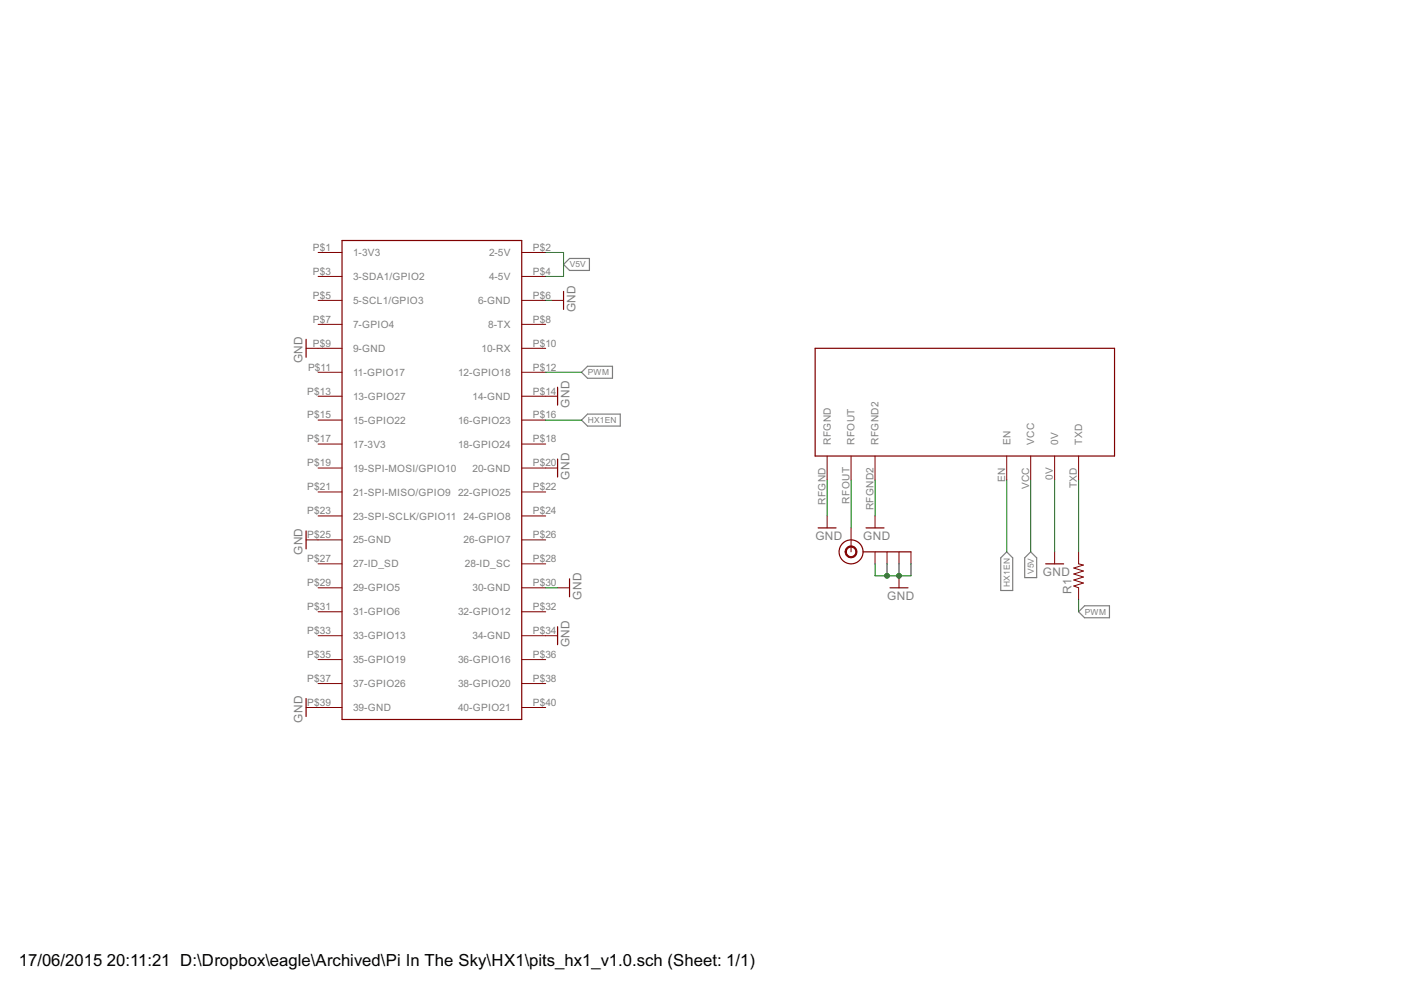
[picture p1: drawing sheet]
<?xml version="1.0" encoding="utf-8"?>
<!DOCTYPE eagle SYSTEM "eagle.dtd">
<!--
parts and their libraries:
SparkFun: Licensing: CC v3.0 Share-Alike You are welcome to use this library for commercial purposes.
-->
<eagle version="6.4">
<drawing>
<settings>
<setting alwaysvectorfont="no"/>
<setting verticaltext="up"/>
</settings>
<grid distance="0.1" unitdist="inch" unit="inch" style="lines" multiple="1" display="no" altdistance="0.01" altunitdist="inch" altunit="inch"/>
<schematic xreflabel="%F%N/%S.%C%R" xrefpart="/%S.%C%R">
<libraries>
<library name="Ava">
<symbols>
<symbol name="RASPBERRY-PI+">
<wire x1="-19.05" y1="50.8" x2="19.05" y2="50.8" width="0.254" layer="94"/>
<wire x1="19.05" y1="50.8" x2="19.05" y2="-50.8" width="0.254" layer="94"/>
<wire x1="-19.05" y1="-50.8" x2="-19.05" y2="50.8" width="0.254" layer="94"/>
<pin name="1-3V3" x="-24.13" y="48.26" length="middle"/>
<pin name="2-5V" x="24.13" y="48.26" length="middle" rot="R180"/>
<pin name="3-SDA1/GPIO2" x="-24.13" y="43.18" length="middle"/>
<pin name="4-5V" x="24.13" y="43.18" length="middle" rot="R180"/>
<pin name="5-SCL1/GPIO3" x="-24.13" y="38.1" length="middle"/>
<pin name="6-GND" x="24.13" y="38.1" length="middle" rot="R180"/>
<pin name="7-GPIO4" x="-24.13" y="33.02" length="middle"/>
<pin name="8-TX" x="24.13" y="33.02" length="middle" rot="R180"/>
<pin name="9-GND" x="-24.13" y="27.94" length="middle"/>
<pin name="10-RX" x="24.13" y="27.94" length="middle" rot="R180"/>
<pin name="11-GPIO17" x="-24.13" y="22.86" length="middle"/>
<pin name="12-GPIO18" x="24.13" y="22.86" length="middle" rot="R180"/>
<pin name="13-GPIO27" x="-24.13" y="17.78" length="middle"/>
<pin name="14-GND" x="24.13" y="17.78" length="middle" rot="R180"/>
<pin name="15-GPIO22" x="-24.13" y="12.7" length="middle"/>
<pin name="16-GPIO23" x="24.13" y="12.7" length="middle" rot="R180"/>
<pin name="17-3V3" x="-24.13" y="7.62" length="middle"/>
<pin name="18-GPIO24" x="24.13" y="7.62" length="middle" rot="R180"/>
<pin name="19-SPI-MOSI/GPIO10" x="-24.13" y="2.54" length="middle"/>
<pin name="20-GND" x="24.13" y="2.54" length="middle" rot="R180"/>
<pin name="21-SPI-MISO/GPIO9" x="-24.13" y="-2.54" length="middle"/>
<pin name="22-GPIO25" x="24.13" y="-2.54" length="middle" rot="R180"/>
<pin name="23-SPI-SCLK/GPIO11" x="-24.13" y="-7.62" length="middle"/>
<pin name="24-GPIO8" x="24.13" y="-7.62" length="middle" rot="R180"/>
<pin name="25-GND" x="-24.13" y="-12.7" length="middle"/>
<pin name="26-GPIO7" x="24.13" y="-12.7" length="middle" rot="R180"/>
<pin name="27-ID_SD" x="-24.13" y="-17.78" length="middle"/>
<pin name="29-GPIO5" x="-24.13" y="-22.86" length="middle"/>
<pin name="31-GPIO6" x="-24.13" y="-27.94" length="middle"/>
<pin name="33-GPIO13" x="-24.13" y="-33.02" length="middle"/>
<pin name="35-GPIO19" x="-24.13" y="-38.1" length="middle"/>
<pin name="37-GPIO26" x="-24.13" y="-43.18" length="middle"/>
<pin name="39-GND" x="-24.13" y="-48.26" length="middle"/>
<pin name="28-ID_SC" x="24.13" y="-17.78" length="middle" rot="R180"/>
<pin name="30-GND" x="24.13" y="-22.86" length="middle" rot="R180"/>
<pin name="32-GPIO12" x="24.13" y="-27.94" length="middle" rot="R180"/>
<pin name="34-GND" x="24.13" y="-33.02" length="middle" rot="R180"/>
<pin name="36-GPIO16" x="24.13" y="-38.1" length="middle" rot="R180"/>
<pin name="38-GPIO20" x="24.13" y="-43.18" length="middle" rot="R180"/>
<pin name="40-GPIO21" x="24.13" y="-48.26" length="middle" rot="R180"/>
<wire x1="-19.05" y1="-50.8" x2="19.05" y2="-50.8" width="0.254" layer="94"/>
</symbol>
<symbol name="NTX2">
<wire x1="-43.18" y1="25.4" x2="20.32" y2="25.4" width="0.254" layer="94"/>
<wire x1="20.32" y1="25.4" x2="20.32" y2="2.54" width="0.254" layer="94"/>
<wire x1="20.32" y1="2.54" x2="-43.18" y2="2.54" width="0.254" layer="94"/>
<wire x1="-43.18" y1="2.54" x2="-43.18" y2="25.4" width="0.254" layer="94"/>
<pin name="RFGND" x="-40.64" y="-2.54" length="middle" rot="R90"/>
<pin name="RFOUT" x="-35.56" y="-2.54" length="middle" rot="R90"/>
<pin name="EN" x="-2.54" y="-2.54" length="middle" rot="R90"/>
<pin name="VCC" x="2.54" y="-2.54" length="middle" rot="R90"/>
<pin name="0V" x="7.62" y="-2.54" length="middle" rot="R90"/>
<pin name="TXD" x="12.7" y="-2.54" length="middle" rot="R90"/>
<pin name="RFGND2" x="-30.48" y="-2.54" length="middle" rot="R90"/>
</symbol>
</symbols>
<devicesets>
<deviceset name="RASPBERRY-PI+">
<gates>
<gate name="G$1" symbol="RASPBERRY-PI+" x="0" y="0"/>
</gates>
<devices>
<device name="" package="RASPBERRY-PI-PLUS-CAM_NOTCH">
<connects>
<connect gate="G$1" pin="1-3V3" pad="P$1"/>
<connect gate="G$1" pin="10-RX" pad="P$10"/>
<connect gate="G$1" pin="11-GPIO17" pad="P$11"/>
<connect gate="G$1" pin="12-GPIO18" pad="P$12"/>
<connect gate="G$1" pin="13-GPIO27" pad="P$13"/>
<connect gate="G$1" pin="14-GND" pad="P$14"/>
<connect gate="G$1" pin="15-GPIO22" pad="P$15"/>
<connect gate="G$1" pin="16-GPIO23" pad="P$16"/>
<connect gate="G$1" pin="17-3V3" pad="P$17"/>
<connect gate="G$1" pin="18-GPIO24" pad="P$18"/>
<connect gate="G$1" pin="19-SPI-MOSI/GPIO10" pad="P$19"/>
<connect gate="G$1" pin="2-5V" pad="P$2"/>
<connect gate="G$1" pin="20-GND" pad="P$20"/>
<connect gate="G$1" pin="21-SPI-MISO/GPIO9" pad="P$21"/>
<connect gate="G$1" pin="22-GPIO25" pad="P$22"/>
<connect gate="G$1" pin="23-SPI-SCLK/GPIO11" pad="P$23"/>
<connect gate="G$1" pin="24-GPIO8" pad="P$24"/>
<connect gate="G$1" pin="25-GND" pad="P$25"/>
<connect gate="G$1" pin="26-GPIO7" pad="P$26"/>
<connect gate="G$1" pin="27-ID_SD" pad="P$27"/>
<connect gate="G$1" pin="28-ID_SC" pad="P$28"/>
<connect gate="G$1" pin="29-GPIO5" pad="P$29"/>
<connect gate="G$1" pin="3-SDA1/GPIO2" pad="P$3"/>
<connect gate="G$1" pin="30-GND" pad="P$30"/>
<connect gate="G$1" pin="31-GPIO6" pad="P$31"/>
<connect gate="G$1" pin="32-GPIO12" pad="P$32"/>
<connect gate="G$1" pin="33-GPIO13" pad="P$33"/>
<connect gate="G$1" pin="34-GND" pad="P$34"/>
<connect gate="G$1" pin="35-GPIO19" pad="P$35"/>
<connect gate="G$1" pin="36-GPIO16" pad="P$36"/>
<connect gate="G$1" pin="37-GPIO26" pad="P$37"/>
<connect gate="G$1" pin="38-GPIO20" pad="P$38"/>
<connect gate="G$1" pin="39-GND" pad="P$39"/>
<connect gate="G$1" pin="4-5V" pad="P$4"/>
<connect gate="G$1" pin="40-GPIO21" pad="P$40"/>
<connect gate="G$1" pin="5-SCL1/GPIO3" pad="P$5"/>
<connect gate="G$1" pin="6-GND" pad="P$6"/>
<connect gate="G$1" pin="7-GPIO4" pad="P$7"/>
<connect gate="G$1" pin="8-TX" pad="P$8"/>
<connect gate="G$1" pin="9-GND" pad="P$9"/>
</connects>
<technologies>
<technology name=""/>
</technologies>
</device>
<device name="NONOTCHES" package="RASPBERRY-PI-PLUS">
<connects>
<connect gate="G$1" pin="1-3V3" pad="1"/>
<connect gate="G$1" pin="10-RX" pad="10"/>
<connect gate="G$1" pin="11-GPIO17" pad="11"/>
<connect gate="G$1" pin="12-GPIO18" pad="12"/>
<connect gate="G$1" pin="13-GPIO27" pad="13"/>
<connect gate="G$1" pin="14-GND" pad="14"/>
<connect gate="G$1" pin="15-GPIO22" pad="15"/>
<connect gate="G$1" pin="16-GPIO23" pad="16"/>
<connect gate="G$1" pin="17-3V3" pad="17"/>
<connect gate="G$1" pin="18-GPIO24" pad="18"/>
<connect gate="G$1" pin="19-SPI-MOSI/GPIO10" pad="19"/>
<connect gate="G$1" pin="2-5V" pad="2"/>
<connect gate="G$1" pin="20-GND" pad="20"/>
<connect gate="G$1" pin="21-SPI-MISO/GPIO9" pad="21"/>
<connect gate="G$1" pin="22-GPIO25" pad="22"/>
<connect gate="G$1" pin="23-SPI-SCLK/GPIO11" pad="23"/>
<connect gate="G$1" pin="24-GPIO8" pad="24"/>
<connect gate="G$1" pin="25-GND" pad="25"/>
<connect gate="G$1" pin="26-GPIO7" pad="26"/>
<connect gate="G$1" pin="27-ID_SD" pad="27"/>
<connect gate="G$1" pin="28-ID_SC" pad="28"/>
<connect gate="G$1" pin="29-GPIO5" pad="29"/>
<connect gate="G$1" pin="3-SDA1/GPIO2" pad="3"/>
<connect gate="G$1" pin="30-GND" pad="30"/>
<connect gate="G$1" pin="31-GPIO6" pad="31"/>
<connect gate="G$1" pin="32-GPIO12" pad="32"/>
<connect gate="G$1" pin="33-GPIO13" pad="33"/>
<connect gate="G$1" pin="34-GND" pad="34"/>
<connect gate="G$1" pin="35-GPIO19" pad="35"/>
<connect gate="G$1" pin="36-GPIO16" pad="36"/>
<connect gate="G$1" pin="37-GPIO26" pad="37"/>
<connect gate="G$1" pin="38-GPIO20" pad="38"/>
<connect gate="G$1" pin="39-GND" pad="39"/>
<connect gate="G$1" pin="4-5V" pad="4"/>
<connect gate="G$1" pin="40-GPIO21" pad="40"/>
<connect gate="G$1" pin="5-SCL1/GPIO3" pad="5"/>
<connect gate="G$1" pin="6-GND" pad="6"/>
<connect gate="G$1" pin="7-GPIO4" pad="7"/>
<connect gate="G$1" pin="8-TX" pad="8"/>
<connect gate="G$1" pin="9-GND" pad="9"/>
</connects>
<technologies>
<technology name=""/>
</technologies>
</device>
<device name="CAM/DISPLAY_NOTCH" package="RASPBERRY-PI-PLUS-DISPLAY/CAM_NOTCH">
<connects>
<connect gate="G$1" pin="1-3V3" pad="1"/>
<connect gate="G$1" pin="10-RX" pad="10"/>
<connect gate="G$1" pin="11-GPIO17" pad="11"/>
<connect gate="G$1" pin="12-GPIO18" pad="12"/>
<connect gate="G$1" pin="13-GPIO27" pad="13"/>
<connect gate="G$1" pin="14-GND" pad="14"/>
<connect gate="G$1" pin="15-GPIO22" pad="15"/>
<connect gate="G$1" pin="16-GPIO23" pad="16"/>
<connect gate="G$1" pin="17-3V3" pad="17"/>
<connect gate="G$1" pin="18-GPIO24" pad="18"/>
<connect gate="G$1" pin="19-SPI-MOSI/GPIO10" pad="19"/>
<connect gate="G$1" pin="2-5V" pad="2"/>
<connect gate="G$1" pin="20-GND" pad="20"/>
<connect gate="G$1" pin="21-SPI-MISO/GPIO9" pad="21"/>
<connect gate="G$1" pin="22-GPIO25" pad="22"/>
<connect gate="G$1" pin="23-SPI-SCLK/GPIO11" pad="23"/>
<connect gate="G$1" pin="24-GPIO8" pad="24"/>
<connect gate="G$1" pin="25-GND" pad="25"/>
<connect gate="G$1" pin="26-GPIO7" pad="26"/>
<connect gate="G$1" pin="27-ID_SD" pad="27"/>
<connect gate="G$1" pin="28-ID_SC" pad="28"/>
<connect gate="G$1" pin="29-GPIO5" pad="29"/>
<connect gate="G$1" pin="3-SDA1/GPIO2" pad="3"/>
<connect gate="G$1" pin="30-GND" pad="30"/>
<connect gate="G$1" pin="31-GPIO6" pad="31"/>
<connect gate="G$1" pin="32-GPIO12" pad="32"/>
<connect gate="G$1" pin="33-GPIO13" pad="33"/>
<connect gate="G$1" pin="34-GND" pad="34"/>
<connect gate="G$1" pin="35-GPIO19" pad="35"/>
<connect gate="G$1" pin="36-GPIO16" pad="36"/>
<connect gate="G$1" pin="37-GPIO26" pad="37"/>
<connect gate="G$1" pin="38-GPIO20" pad="38"/>
<connect gate="G$1" pin="39-GND" pad="39"/>
<connect gate="G$1" pin="4-5V" pad="4"/>
<connect gate="G$1" pin="40-GPIO21" pad="40"/>
<connect gate="G$1" pin="5-SCL1/GPIO3" pad="5"/>
<connect gate="G$1" pin="6-GND" pad="6"/>
<connect gate="G$1" pin="7-GPIO4" pad="7"/>
<connect gate="G$1" pin="8-TX" pad="8"/>
<connect gate="G$1" pin="9-GND" pad="9"/>
</connects>
<technologies>
<technology name=""/>
</technologies>
</device>
<device name="RASPBERRY-PI-PLUS-NOOUTLINE" package="RASPBERRY-PI-PLUS-NOOUTLINE">
<connects>
<connect gate="G$1" pin="1-3V3" pad="1"/>
<connect gate="G$1" pin="10-RX" pad="10"/>
<connect gate="G$1" pin="11-GPIO17" pad="11"/>
<connect gate="G$1" pin="12-GPIO18" pad="12"/>
<connect gate="G$1" pin="13-GPIO27" pad="13"/>
<connect gate="G$1" pin="14-GND" pad="14"/>
<connect gate="G$1" pin="15-GPIO22" pad="15"/>
<connect gate="G$1" pin="16-GPIO23" pad="16"/>
<connect gate="G$1" pin="17-3V3" pad="17"/>
<connect gate="G$1" pin="18-GPIO24" pad="18"/>
<connect gate="G$1" pin="19-SPI-MOSI/GPIO10" pad="19"/>
<connect gate="G$1" pin="2-5V" pad="2"/>
<connect gate="G$1" pin="20-GND" pad="20"/>
<connect gate="G$1" pin="21-SPI-MISO/GPIO9" pad="21"/>
<connect gate="G$1" pin="22-GPIO25" pad="22"/>
<connect gate="G$1" pin="23-SPI-SCLK/GPIO11" pad="23"/>
<connect gate="G$1" pin="24-GPIO8" pad="24"/>
<connect gate="G$1" pin="25-GND" pad="25"/>
<connect gate="G$1" pin="26-GPIO7" pad="26"/>
<connect gate="G$1" pin="27-ID_SD" pad="27"/>
<connect gate="G$1" pin="28-ID_SC" pad="28"/>
<connect gate="G$1" pin="29-GPIO5" pad="29"/>
<connect gate="G$1" pin="3-SDA1/GPIO2" pad="3"/>
<connect gate="G$1" pin="30-GND" pad="30"/>
<connect gate="G$1" pin="31-GPIO6" pad="31"/>
<connect gate="G$1" pin="32-GPIO12" pad="32"/>
<connect gate="G$1" pin="33-GPIO13" pad="33"/>
<connect gate="G$1" pin="34-GND" pad="34"/>
<connect gate="G$1" pin="35-GPIO19" pad="35"/>
<connect gate="G$1" pin="36-GPIO16" pad="36"/>
<connect gate="G$1" pin="37-GPIO26" pad="37"/>
<connect gate="G$1" pin="38-GPIO20" pad="38"/>
<connect gate="G$1" pin="39-GND" pad="39"/>
<connect gate="G$1" pin="4-5V" pad="4"/>
<connect gate="G$1" pin="40-GPIO21" pad="40"/>
<connect gate="G$1" pin="5-SCL1/GPIO3" pad="5"/>
<connect gate="G$1" pin="6-GND" pad="6"/>
<connect gate="G$1" pin="7-GPIO4" pad="7"/>
<connect gate="G$1" pin="8-TX" pad="8"/>
<connect gate="G$1" pin="9-GND" pad="9"/>
</connects>
<technologies>
<technology name=""/>
</technologies>
</device>
<device name="HEADERONLY" package="RASPBERRY-PI-PLUS-HEADERONLY">
<connects>
<connect gate="G$1" pin="1-3V3" pad="1"/>
<connect gate="G$1" pin="10-RX" pad="10"/>
<connect gate="G$1" pin="11-GPIO17" pad="11"/>
<connect gate="G$1" pin="12-GPIO18" pad="12"/>
<connect gate="G$1" pin="13-GPIO27" pad="13"/>
<connect gate="G$1" pin="14-GND" pad="14"/>
<connect gate="G$1" pin="15-GPIO22" pad="15"/>
<connect gate="G$1" pin="16-GPIO23" pad="16"/>
<connect gate="G$1" pin="17-3V3" pad="17"/>
<connect gate="G$1" pin="18-GPIO24" pad="18"/>
<connect gate="G$1" pin="19-SPI-MOSI/GPIO10" pad="19"/>
<connect gate="G$1" pin="2-5V" pad="2"/>
<connect gate="G$1" pin="20-GND" pad="20"/>
<connect gate="G$1" pin="21-SPI-MISO/GPIO9" pad="21"/>
<connect gate="G$1" pin="22-GPIO25" pad="22"/>
<connect gate="G$1" pin="23-SPI-SCLK/GPIO11" pad="23"/>
<connect gate="G$1" pin="24-GPIO8" pad="24"/>
<connect gate="G$1" pin="25-GND" pad="25"/>
<connect gate="G$1" pin="26-GPIO7" pad="26"/>
<connect gate="G$1" pin="27-ID_SD" pad="27"/>
<connect gate="G$1" pin="28-ID_SC" pad="28"/>
<connect gate="G$1" pin="29-GPIO5" pad="29"/>
<connect gate="G$1" pin="3-SDA1/GPIO2" pad="3"/>
<connect gate="G$1" pin="30-GND" pad="30"/>
<connect gate="G$1" pin="31-GPIO6" pad="31"/>
<connect gate="G$1" pin="32-GPIO12" pad="32"/>
<connect gate="G$1" pin="33-GPIO13" pad="33"/>
<connect gate="G$1" pin="34-GND" pad="34"/>
<connect gate="G$1" pin="35-GPIO19" pad="35"/>
<connect gate="G$1" pin="36-GPIO16" pad="36"/>
<connect gate="G$1" pin="37-GPIO26" pad="37"/>
<connect gate="G$1" pin="38-GPIO20" pad="38"/>
<connect gate="G$1" pin="39-GND" pad="39"/>
<connect gate="G$1" pin="4-5V" pad="4"/>
<connect gate="G$1" pin="40-GPIO21" pad="40"/>
<connect gate="G$1" pin="5-SCL1/GPIO3" pad="5"/>
<connect gate="G$1" pin="6-GND" pad="6"/>
<connect gate="G$1" pin="7-GPIO4" pad="7"/>
<connect gate="G$1" pin="8-TX" pad="8"/>
<connect gate="G$1" pin="9-GND" pad="9"/>
</connects>
<technologies>
<technology name=""/>
</technologies>
</device>
</devices>
</deviceset>
<deviceset name="RADIOMETRIX-HX1">
<gates>
<gate name="G$1" symbol="NTX2" x="12.7" y="17.78"/>
</gates>
<devices>
<device name="" package="RADIOMETRIX-HX1">
<connects>
<connect gate="G$1" pin="0V" pad="0V"/>
<connect gate="G$1" pin="EN" pad="EN"/>
<connect gate="G$1" pin="RFGND" pad="RFGND"/>
<connect gate="G$1" pin="RFGND2" pad="RFGND2"/>
<connect gate="G$1" pin="RFOUT" pad="RFOUT"/>
<connect gate="G$1" pin="TXD" pad="TXD"/>
<connect gate="G$1" pin="VCC" pad="VCC"/>
</connects>
<technologies>
<technology name=""/>
</technologies>
</device>
</devices>
</deviceset>
</devicesets>
</library>
<library name="SparkFun">
<symbols>
<symbol name="SMA_EDGE">
<wire x1="0" y1="-2.54" x2="0" y2="-12.7" width="0.254" layer="94"/>
<circle x="0" y="0" radius="1.1359" width="0.254" layer="94"/>
<circle x="0" y="0" radius="2.54" width="0.254" layer="94"/>
<pin name="GND@0" x="-2.54" y="-5.08" visible="off" length="short"/>
<pin name="SIGNAL" x="5.08" y="0" visible="off" length="middle" rot="R180"/>
<pin name="GND@1" x="-2.54" y="-7.62" visible="off" length="short"/>
<pin name="GND@2" x="-2.54" y="-10.16" visible="off" length="short"/>
<pin name="GND@3" x="-2.54" y="-12.7" visible="off" length="short"/>
</symbol>
<symbol name="GND">
<wire x1="-1.905" y1="0" x2="1.905" y2="0" width="0.254" layer="94"/>
<text x="-2.54" y="-2.54" size="1.778" layer="96">&gt;VALUE</text>
<pin name="GND" x="0" y="2.54" visible="off" length="short" direction="sup" rot="R270"/>
</symbol>
<symbol name="RESISTOR">
<wire x1="-2.54" y1="0" x2="-2.159" y2="1.016" width="0.1524" layer="94"/>
<wire x1="-2.159" y1="1.016" x2="-1.524" y2="-1.016" width="0.1524" layer="94"/>
<wire x1="-1.524" y1="-1.016" x2="-0.889" y2="1.016" width="0.1524" layer="94"/>
<wire x1="-0.889" y1="1.016" x2="-0.254" y2="-1.016" width="0.1524" layer="94"/>
<wire x1="-0.254" y1="-1.016" x2="0.381" y2="1.016" width="0.1524" layer="94"/>
<wire x1="0.381" y1="1.016" x2="1.016" y2="-1.016" width="0.1524" layer="94"/>
<wire x1="1.016" y1="-1.016" x2="1.651" y2="1.016" width="0.1524" layer="94"/>
<wire x1="1.651" y1="1.016" x2="2.286" y2="-1.016" width="0.1524" layer="94"/>
<wire x1="2.286" y1="-1.016" x2="2.54" y2="0" width="0.1524" layer="94"/>
<text x="-3.81" y="1.4986" size="1.778" layer="95">&gt;NAME</text>
<text x="-3.81" y="-3.302" size="1.778" layer="96">&gt;VALUE</text>
<pin name="2" x="5.08" y="0" visible="off" length="short" direction="pas" swaplevel="1" rot="R180"/>
<pin name="1" x="-5.08" y="0" visible="off" length="short" direction="pas" swaplevel="1"/>
</symbol>
</symbols>
<devicesets>
<deviceset name="SMA_EDGE" prefix="J$">
<gates>
<gate name="1" symbol="SMA_EDGE" x="-2.54" y="7.62"/>
</gates>
<devices>
<device name="" package="SMA-EDGE">
<connects>
<connect gate="1" pin="GND@0" pad="GND@0"/>
<connect gate="1" pin="GND@1" pad="GND@1"/>
<connect gate="1" pin="GND@2" pad="GND@2"/>
<connect gate="1" pin="GND@3" pad="GND@3"/>
<connect gate="1" pin="SIGNAL" pad="SIG"/>
</connects>
<technologies>
<technology name=""/>
</technologies>
</device>
</devices>
</deviceset>
<deviceset name="GND" prefix="GND">
<gates>
<gate name="1" symbol="GND" x="0" y="0"/>
</gates>
<devices>
<device name="">
<technologies>
<technology name=""/>
</technologies>
</device>
</devices>
</deviceset>
<deviceset name="RESISTOR" prefix="R" uservalue="yes">
<gates>
<gate name="G$1" symbol="RESISTOR" x="0" y="0"/>
</gates>
<devices>
<device name="1206" package="1206">
<connects>
<connect gate="G$1" pin="1" pad="1"/>
<connect gate="G$1" pin="2" pad="2"/>
</connects>
<technologies>
<technology name=""/>
</technologies>
</device>
<device name="AXIAL-0.3" package="AXIAL-0.3">
<connects>
<connect gate="G$1" pin="1" pad="P$1"/>
<connect gate="G$1" pin="2" pad="P$2"/>
</connects>
<technologies>
<technology name=""/>
</technologies>
</device>
<device name="2010" package="R2010">
<connects>
<connect gate="G$1" pin="1" pad="1"/>
<connect gate="G$1" pin="2" pad="2"/>
</connects>
<technologies>
<technology name=""/>
</technologies>
</device>
<device name="0805-RES" package="0805">
<connects>
<connect gate="G$1" pin="1" pad="1"/>
<connect gate="G$1" pin="2" pad="2"/>
</connects>
<technologies>
<technology name=""/>
</technologies>
</device>
<device name="0603-RES" package="0603-RES">
<connects>
<connect gate="G$1" pin="1" pad="1"/>
<connect gate="G$1" pin="2" pad="2"/>
</connects>
<technologies>
<technology name=""/>
</technologies>
</device>
<device name="0402-RES" package="0402-RES">
<connects>
<connect gate="G$1" pin="1" pad="1"/>
<connect gate="G$1" pin="2" pad="2"/>
</connects>
<technologies>
<technology name=""/>
</technologies>
</device>
<device name="PTH-1/6W" package="1/6W-RES">
<connects>
<connect gate="G$1" pin="1" pad="1"/>
<connect gate="G$1" pin="2" pad="2"/>
</connects>
<technologies>
<technology name=""/>
</technologies>
</device>
<device name="2512" package="R2512">
<connects>
<connect gate="G$1" pin="1" pad="1"/>
<connect gate="G$1" pin="2" pad="2"/>
</connects>
<technologies>
<technology name=""/>
</technologies>
</device>
<device name="PTH-1/4W" package="AXIAL-0.4">
<connects>
<connect gate="G$1" pin="1" pad="P$1"/>
<connect gate="G$1" pin="2" pad="P$2"/>
</connects>
<technologies>
<technology name=""/>
</technologies>
</device>
<device name="PTH-1/2W" package="AXIAL-0.5">
<connects>
<connect gate="G$1" pin="1" pad="P$1"/>
<connect gate="G$1" pin="2" pad="P$2"/>
</connects>
<technologies>
<technology name=""/>
</technologies>
</device>
<device name="PTH-1W" package="AXIAL-0.6">
<connects>
<connect gate="G$1" pin="1" pad="P$1"/>
<connect gate="G$1" pin="2" pad="P$2"/>
</connects>
<technologies>
<technology name=""/>
</technologies>
</device>
<device name="PTH-2W" package="AXIAL-0.8">
<connects>
<connect gate="G$1" pin="1" pad="P$1"/>
<connect gate="G$1" pin="2" pad="P$2"/>
</connects>
<technologies>
<technology name=""/>
</technologies>
</device>
<device name="KIT" package="AXIAL-0.3-KIT">
<connects>
<connect gate="G$1" pin="1" pad="P$1"/>
<connect gate="G$1" pin="2" pad="P$2"/>
</connects>
<technologies>
<technology name=""/>
</technologies>
</device>
</devices>
</deviceset>
</devicesets>
</library>
</libraries>
<attributes>
</attributes>
<variantdefs>
</variantdefs>
<classes>
<class number="0" name="default" width="0.2032" drill="0">
</class>
</classes>
<parts>
<part name="U$1" library="Ava" deviceset="RASPBERRY-PI+" device=""/>
<part name="U$2" library="Ava" deviceset="RADIOMETRIX-HX1" device=""/>
<part name="J$1" library="SparkFun" deviceset="SMA_EDGE" device=""/>
<part name="GND9" library="SparkFun" deviceset="GND" device=""/>
<part name="GND1" library="SparkFun" deviceset="GND" device=""/>
<part name="GND2" library="SparkFun" deviceset="GND" device=""/>
<part name="GND3" library="SparkFun" deviceset="GND" device=""/>
<part name="GND4" library="SparkFun" deviceset="GND" device=""/>
<part name="GND5" library="SparkFun" deviceset="GND" device=""/>
<part name="GND6" library="SparkFun" deviceset="GND" device=""/>
<part name="GND7" library="SparkFun" deviceset="GND" device=""/>
<part name="GND8" library="SparkFun" deviceset="GND" device=""/>
<part name="GND10" library="SparkFun" deviceset="GND" device=""/>
<part name="GND11" library="SparkFun" deviceset="GND" device=""/>
<part name="GND12" library="SparkFun" deviceset="GND" device=""/>
<part name="R1" library="SparkFun" deviceset="RESISTOR" device="0603-RES"/>
</parts>
<sheets>
<sheet>
<plain>
</plain>
<instances>
<instance part="U$1" gate="G$1" x="17.78" y="60.96"/>
<instance part="U$2" gate="G$1" x="142.24" y="63.5"/>
<instance part="J$1" gate="1" x="106.68" y="45.72" rot="R90"/>
<instance part="GND9" gate="1" x="149.86" y="43.18"/>
<instance part="GND1" gate="1" x="116.84" y="38.1"/>
<instance part="GND2" gate="1" x="101.6" y="50.8"/>
<instance part="GND3" gate="1" x="111.76" y="50.8"/>
<instance part="GND4" gate="1" x="46.99" y="38.1" rot="R90"/>
<instance part="GND5" gate="1" x="44.45" y="27.94" rot="R90"/>
<instance part="GND6" gate="1" x="44.45" y="63.5" rot="R90"/>
<instance part="GND7" gate="1" x="44.45" y="78.74" rot="R90"/>
<instance part="GND8" gate="1" x="45.72" y="99.06" rot="R90"/>
<instance part="GND10" gate="1" x="-8.89" y="88.9" rot="R270"/>
<instance part="GND11" gate="1" x="-8.89" y="48.26" rot="R270"/>
<instance part="GND12" gate="1" x="-8.89" y="12.7" rot="R270"/>
<instance part="R1" gate="G$1" x="154.94" y="40.64" rot="R90"/>
</instances>
<busses>
</busses>
<nets>
<net name="N$4" class="0">
<segment>
<pinref part="U$2" gate="G$1" pin="TXD"/>
<wire x1="154.94" y1="60.96" x2="154.94" y2="45.72" width="0.1524" layer="91"/>
<pinref part="R1" gate="G$1" pin="2"/>
</segment>
</net>
<net name="N$5" class="0">
<segment>
<pinref part="U$2" gate="G$1" pin="RFOUT"/>
<pinref part="J$1" gate="1" pin="SIGNAL"/>
<wire x1="106.68" y1="60.96" x2="106.68" y2="50.8" width="0.1524" layer="91"/>
</segment>
</net>
<net name="GND" class="0">
<segment>
<pinref part="U$2" gate="G$1" pin="0V"/>
<wire x1="149.86" y1="60.96" x2="149.86" y2="45.72" width="0.1524" layer="91"/>
<pinref part="GND9" gate="1" pin="GND"/>
</segment>
<segment>
<pinref part="J$1" gate="1" pin="GND@0"/>
<wire x1="111.76" y1="43.18" x2="111.76" y2="40.64" width="0.1524" layer="91"/>
<pinref part="J$1" gate="1" pin="GND@1"/>
<wire x1="111.76" y1="40.64" x2="114.3" y2="40.64" width="0.1524" layer="91"/>
<wire x1="114.3" y1="40.64" x2="114.3" y2="43.18" width="0.1524" layer="91"/>
<pinref part="J$1" gate="1" pin="GND@2"/>
<wire x1="114.3" y1="40.64" x2="116.84" y2="40.64" width="0.1524" layer="91"/>
<wire x1="116.84" y1="40.64" x2="116.84" y2="43.18" width="0.1524" layer="91"/>
<pinref part="J$1" gate="1" pin="GND@3"/>
<wire x1="116.84" y1="40.64" x2="119.38" y2="40.64" width="0.1524" layer="91"/>
<wire x1="119.38" y1="40.64" x2="119.38" y2="43.18" width="0.1524" layer="91"/>
<pinref part="GND1" gate="1" pin="GND"/>
<junction x="116.84" y="40.64"/>
<junction x="114.3" y="40.64"/>
</segment>
<segment>
<pinref part="U$2" gate="G$1" pin="RFGND"/>
<wire x1="101.6" y1="60.96" x2="101.6" y2="53.34" width="0.1524" layer="91"/>
<pinref part="GND2" gate="1" pin="GND"/>
</segment>
<segment>
<pinref part="U$2" gate="G$1" pin="RFGND2"/>
<wire x1="111.76" y1="60.96" x2="111.76" y2="53.34" width="0.1524" layer="91"/>
<pinref part="GND3" gate="1" pin="GND"/>
</segment>
<segment>
<pinref part="U$1" gate="G$1" pin="30-GND"/>
<pinref part="GND4" gate="1" pin="GND"/>
<wire x1="44.45" y1="38.1" x2="41.91" y2="38.1" width="0.1524" layer="91"/>
</segment>
<segment>
<pinref part="U$1" gate="G$1" pin="34-GND"/>
<pinref part="GND5" gate="1" pin="GND"/>
</segment>
<segment>
<pinref part="U$1" gate="G$1" pin="20-GND"/>
<pinref part="GND6" gate="1" pin="GND"/>
</segment>
<segment>
<pinref part="U$1" gate="G$1" pin="14-GND"/>
<pinref part="GND7" gate="1" pin="GND"/>
</segment>
<segment>
<pinref part="U$1" gate="G$1" pin="6-GND"/>
<pinref part="GND8" gate="1" pin="GND"/>
<wire x1="43.18" y1="99.06" x2="41.91" y2="99.06" width="0.1524" layer="91"/>
</segment>
<segment>
<pinref part="U$1" gate="G$1" pin="9-GND"/>
<pinref part="GND10" gate="1" pin="GND"/>
</segment>
<segment>
<pinref part="U$1" gate="G$1" pin="25-GND"/>
<pinref part="GND11" gate="1" pin="GND"/>
</segment>
<segment>
<pinref part="U$1" gate="G$1" pin="39-GND"/>
<pinref part="GND12" gate="1" pin="GND"/>
</segment>
</net>
<net name="V5V" class="0">
<segment>
<pinref part="U$1" gate="G$1" pin="2-5V"/>
<wire x1="41.91" y1="109.22" x2="45.72" y2="109.22" width="0.1524" layer="91"/>
<wire x1="45.72" y1="109.22" x2="45.72" y2="104.14" width="0.1524" layer="91"/>
<pinref part="U$1" gate="G$1" pin="4-5V"/>
<wire x1="45.72" y1="104.14" x2="41.91" y2="104.14" width="0.1524" layer="91"/>
<label x="45.72" y="106.68" size="1.27" layer="95" xref="yes"/>
</segment>
<segment>
<pinref part="U$2" gate="G$1" pin="VCC"/>
<wire x1="144.78" y1="60.96" x2="144.78" y2="45.72" width="0.1524" layer="91"/>
<label x="144.78" y="45.72" size="1.27" layer="95" rot="R270" xref="yes"/>
</segment>
</net>
<net name="PWM" class="0">
<segment>
<pinref part="U$1" gate="G$1" pin="12-GPIO18"/>
<wire x1="41.91" y1="83.82" x2="49.53" y2="83.82" width="0.1524" layer="91"/>
<label x="49.53" y="83.82" size="1.27" layer="95" xref="yes"/>
</segment>
<segment>
<pinref part="R1" gate="G$1" pin="1"/>
<wire x1="154.94" y1="35.56" x2="154.94" y2="33.02" width="0.1524" layer="91"/>
<label x="154.94" y="33.02" size="1.27" layer="95" xref="yes"/>
</segment>
</net>
<net name="HX1EN" class="0">
<segment>
<pinref part="U$1" gate="G$1" pin="16-GPIO23"/>
<wire x1="41.91" y1="73.66" x2="49.53" y2="73.66" width="0.1524" layer="91"/>
<label x="49.53" y="73.66" size="1.27" layer="95" xref="yes"/>
</segment>
<segment>
<pinref part="U$2" gate="G$1" pin="EN"/>
<wire x1="139.7" y1="60.96" x2="139.7" y2="45.72" width="0.1524" layer="91"/>
<label x="139.7" y="45.72" size="1.27" layer="95" rot="R270" xref="yes"/>
</segment>
</net>
</nets>
</sheet>
</sheets>
<errors>
<approved hash="115,1,153.945,40.64,R1,,,,,"/>
</errors>
</schematic>
</drawing>
<compatibility>
<note version="6.3" minversion="6.2.2" severity="warning">
Since Version 6.2.2 text objects can contain more than one line,
which will not be processed correctly with this version.
</note>
</compatibility>
</eagle>
